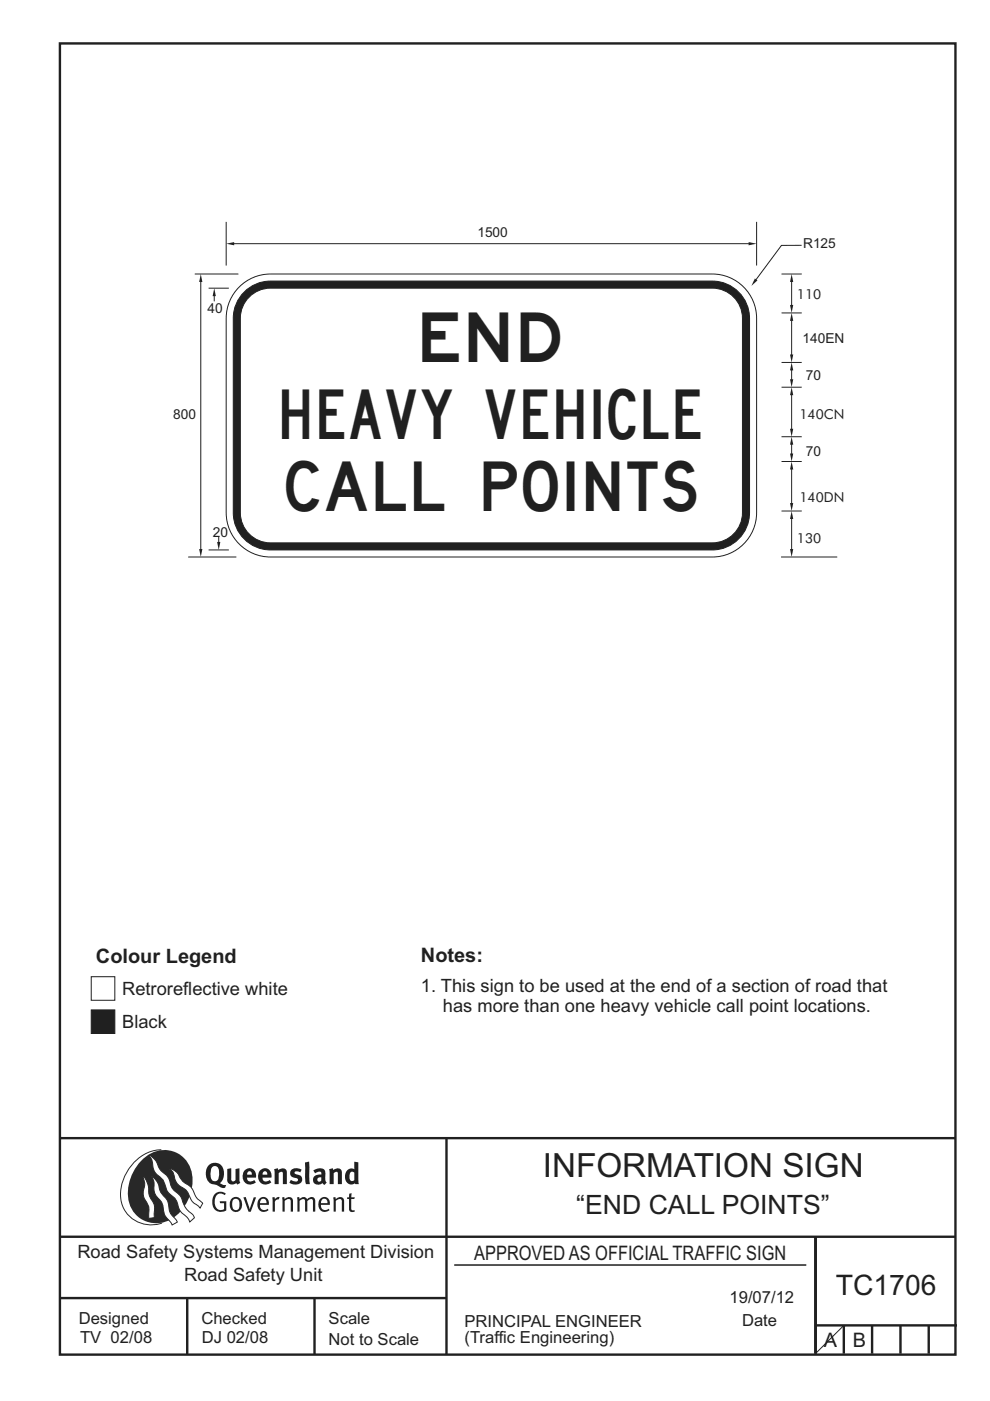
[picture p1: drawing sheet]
<svg xmlns="http://www.w3.org/2000/svg" width="210mm" height="297mm" viewBox="0 0 210 297" stroke-linecap="round" stroke-linejoin="round" font-family="sans-serif">
<g fill="none" stroke="#231f20" stroke-width=".51">
<path d="M12.7 9.2h190v278h-190zM12.7 241.3h189.9M94.7 241.4v45.8M12.7 262.2h190.1M12.7 275.2h82M39.7 275.2v12M66.7 275.2v12M173 262.2v24.8M173 281h30M179 281v6M185 281v6M191 281v6"/>
<path d="M197 281v6"/>
</g>
<path d="M96.4 268.2h74.6" fill="none" stroke="#231f20" stroke-width=".21"/>
<path d="M34.2 243.8a9.4 9.4 0 0 0-8.6 8.6 6.5 6.5 0 0 0 8.8 6.9" fill="none" stroke="#2b2824" stroke-width=".21"/>
<path d="M30.2 245.8a6.1 6.1 0 0 1 6.8-1.6 6.1 6.1 0 0 1 3.8 5.8 9.5 9.5 0 0 1-5.9 9.1 6 6 0 0 1-7.8-6.3 10.3 10.3 0 0 1 3.1-7z" fill-rule="evenodd" fill="#2b2824"/>
<g fill="#fff" stroke="#2b2824" stroke-width=".21">
<path d="M30.4 249.4a1.47 1.47 0 0 1 .8 1.2l.3 1.5a4.1 4.1 0 0 0 1.1 3l.2 1v2.1l-1.2 .1-.1-.9a3.9 3.9 0 0 0-.9-3.4 5.1 5.1 0 0 1 .1-2.8z" fill-rule="evenodd"/>
<path d="M36 247.7l.6 .3a4.2 4.2 0 0 1 1.9 2.2l1.1 .8a3.2 3.2 0 0 1 1.7 2.3l.6 .9 1.1 .9-.6 1-.4-.5a3.8 3.8 0 0 1-2-2.5 4.6 4.6 0 0 0-2-1.8 5.1 5.1 0 0 1-1.3-2.7z" fill-rule="evenodd"/>
<path d="M31.6 245a3.4 3.4 0 0 1 2.1 2.5l.7 1a3.3 3.3 0 0 1 1.7 2.5 5.2 5.2 0 0 0 2.1 2.5l.4 .7a5.2 5.2 0 0 0 2.3 3.3l.3 .7-.9 .9a3.2 3.2 0 0 0-1.6-1.9l-.7-.8a4.6 4.6 0 0 0-2.1-3.4 4 4 0 0 1-1.1-2.4 4 4 0 0 0-1.6-1.6 3.6 3.6 0 0 1-.9-2.7z" fill-rule="evenodd"/>
<path d="M32.2 249.5a1.2 1.2 0 0 1 1 .8l.4 .9a4.4 4.4 0 0 0 1.8 3.1l.3 .9a3.9 3.9 0 0 0 1.6 3.3l.3 .6-1.1 .6a3.5 3.5 0 0 0-1.3-1.7l-.3-.5a5.9 5.9 0 0 0-1-3.1 3.6 3.6 0 0 1-1.2-3.6z" fill-rule="evenodd"/>
</g>
<g fill="#231f20">
<path d="M45.6 253.1a1.74 1.74 0 0 1 2.3 0l-.2 .3a1.25 1.25 0 0 0-1.4-.2 1.25 1.25 0 0 0-.7 1.2 1.74 1.74 0 0 0 1.2 2.2l.7-.2v-1.3h-.8l-.1-.4h1.4v1.9a1.92 1.92 0 0 1-2.2 .1 1.92 1.92 0 0 1-.8-2.1l.3-1.1z" fill-rule="evenodd"/>
<path d="M49.4 254.5a.84 .84 0 0 1 1-.2 .84 .84 0 0 1 .4 1 .84 .84 0 0 1-.3 1.1 .84 .84 0 0 1-1-.1 2.32 2.32 0 0 1-.1-1.8zM49.1 254.2a1.93 1.93 0 0 0 .4 2.7 1.47 1.47 0 0 0 1.6-.5 1.47 1.47 0 0 0 .2-1.6 1.27 1.27 0 0 0-.9-1 1.27 1.27 0 0 0-1.3 .4z" fill-rule="evenodd"/>
<path d="M51.6 253.9l.5-.1 .9 2.6 .8-2.5h.5l-1.1 3h-.5z" fill-rule="evenodd"/>
<path d="M55.5 254.2a.72 .72 0 0 1 .8 .1 .72 .72 0 0 1 .2 .8h-1.4zM55.2 254a1.74 1.74 0 0 0 .6 3l1.1-.3 .1-.1-.2-.3a.96 .96 0 0 1-1.1 .2 .96 .96 0 0 1-.6-1h1.9a1.25 1.25 0 0 0-.4-1.4 1.25 1.25 0 0 0-1.4-.1z" fill-rule="evenodd"/>
<path d="M57.7 253.9l.5-.1 .1 .5 .5-.4 .5-.1-.2 .5a.67 .67 0 0 0-.8 .7v1.9h-.5z" fill-rule="evenodd"/>
<path d="M59.8 253.9l.5-.1 .1 .4a.93 .93 0 0 1 1-.4 .93 .93 0 0 1 .7 .8v2.3h-.4l-.1-2.5a.83 .83 0 0 0-1.2 .2v2.3h-.5z" fill-rule="evenodd"/>
<path d="M63 253.9l.4-.1 .2 .4a.87 .87 0 0 1 .8-.4 .87 .87 0 0 1 .7 .5l.1-.1a.89 .89 0 0 1 1-.4 .89 .89 0 0 1 .7 .8v2.3h-.5l-.1-2.6a.87 .87 0 0 0-1.1 .4v2.2h-.5l-.1-2.5a.8 .8 0 0 0-1.1 .2v2.3h-.4z" fill-rule="evenodd"/>
<path d="M68.4 254.2a.72 .72 0 0 1 .8 .1 .72 .72 0 0 1 .3 .8h-1.4zM68.1 254a1.74 1.74 0 0 0 .6 3l1.1-.3 .1-.1-.2-.3a.96 .96 0 0 1-1.1 .2 .96 .96 0 0 1-.5-1h1.9a1.25 1.25 0 0 0-.4-1.4 1.25 1.25 0 0 0-1.5-.1z" fill-rule="evenodd"/>
<path d="M70.6 253.9l.5-.1 .2 .4a.93 .93 0 0 1 1-.4 .93 .93 0 0 1 .7 .8v2.3h-.5l-.1-2.5a.83 .83 0 0 0-1.2 .2v2.3h-.4z" fill-rule="evenodd"/>
<path d="M74.1 253.1l.5-.1-.1 .9h.8l-.2 .3h-.6v2.2l.2 .2h.5v.3a.76 .76 0 0 1-1.2-.6v-2.1h-.4v-.3h.4z" fill-rule="evenodd"/>
<path d="M45.1 247.4l.4-.2a.95 .95 0 0 1 1 1.3v.4a1.13 1.13 0 0 1-1 1.5 1.39 1.39 0 0 1-.8-1.8l.1-.9zM44.4 246.9a2.61 2.61 0 0 0 .6 4.1l1 .3a1.66 1.66 0 0 0 1.7 .5l.3-.6h-.7l-.7-.3a2.7 2.7 0 0 0-.1-4.2 1.97 1.97 0 0 0-2.1 .2z" fill-rule="evenodd"/>
<path d="M48.2 247.8l.9-.1v2.5l.4 .3 .5-.3v-2.3l.8-.2v2.5l.2 .6-.6 .3-.3-.3a1.12 1.12 0 0 1-1.2 .2 1.12 1.12 0 0 1-.7-1z" fill-rule="evenodd"/>
<path d="M52.7 248.4h.5l.2 .7h-1zM51.8 248.3a1.74 1.74 0 0 0 .1 2.4 1.74 1.74 0 0 0 2.4 0l-.4-.5a.85 .85 0 0 1-.9 .3 .85 .85 0 0 1-.6-.8h1.9a1.47 1.47 0 0 0-.7-1.8 1.47 1.47 0 0 0-1.8 .4z" fill-rule="evenodd"/>
<path d="M55.9 248.4h.5l.3 .7h-1zM55.1 248.3a1.74 1.74 0 0 0 .1 2.4 1.74 1.74 0 0 0 2.3 0l-.3-.5a.85 .85 0 0 1-.9 .3 .85 .85 0 0 1-.6-.8h1.9a1.47 1.47 0 0 0-.7-1.8 1.47 1.47 0 0 0-1.8 .4z" fill-rule="evenodd"/>
<path d="M58.1 247.9l.8-.2 .2 .4a.99 .99 0 0 1 1.1-.4 .99 .99 0 0 1 .6 1v2.4h-.8v-2.5a.56 .56 0 0 0-.9 .1v2.4h-.9z" fill-rule="evenodd"/>
<path d="M61.7 248.1a1.97 1.97 0 0 1 2.3-.1l-.4 .5a.7 .7 0 0 0-1.1 .2l.4 .3a1.06 1.06 0 0 1 1.2 .9 1.06 1.06 0 0 1-.9 1.2 2.32 2.32 0 0 1-1.8-.3l.3-.6h.1a.86 .86 0 0 0 1.4 0 .85 .85 0 0 0-.9-.5 .94 .94 0 0 1-.6-1.6z" fill-rule="evenodd"/>
<path d="M67.4 249.8l.7-.2v.7l-.6 .2-.2-.4zM66.5 248.2l.4 .5a1.1 1.1 0 0 1 1.2-.2l.1 .5a1.27 1.27 0 0 0-1.4 .3 1.27 1.27 0 0 0-.3 1.3 1.24 1.24 0 0 0 1.9 .2l.4 .4 .5-.5a1.3 1.3 0 0 1-.3-1.4 1.22 1.22 0 0 0-.4-1.4 2.31 2.31 0 0 0-2.1 .3z" fill-rule="evenodd"/>
<path d="M69.8 247.9l.8-.2 .1 .4a.99 .99 0 0 1 1.1-.4 .99 .99 0 0 1 .7 1v2.4h-.8l-.1-2.5a.56 .56 0 0 0-.8 .1v2.4h-.9z" fill-rule="evenodd"/>
<path d="M74.4 248.5l.3-.1 .5 .2v1.6l-.7 .2a1.49 1.49 0 0 1-.1-1.9zM75.1 246.3l.1 1.6a1.43 1.43 0 0 0-1.5 .2 1.43 1.43 0 0 0-.5 1.5 1.33 1.33 0 0 0 .6 1.3 1.33 1.33 0 0 0 1.5 0v.2h.8l-.1-4.7z" fill-rule="evenodd"/>
<path d="M64.7 246.5l.9-.2 .1 4.8-.8-.1-.2-1.1z" fill-rule="evenodd"/>
</g>
<path d="M179 281l-6 6" fill="none" stroke="#231f20" stroke-width=".21"/>
<path d="M19.4 214.1h5v5h-5z" fill-rule="evenodd" fill="#231f20" stroke="#231f20" stroke-width=".21"/>
<path d="M19.4 207.1h5v5h-5z" fill-rule="evenodd" fill="#fff" stroke="#231f20" stroke-width=".21"/>
<path d="M113.5 95.1l2.1 1.3M114.6 94.5v2.4M115.6 95.1l-2.1 1.3" fill="none" stroke="#231f20" stroke-width=".35"/>
<path d="M50.4 61.3a9.4 9.4 0 0 1 7-3.2h93.7a9.4 9.4 0 0 1 9.4 9.4v41.2a9.4 9.4 0 0 1-9.4 9.4h-93.7a9.4 9.4 0 0 1-9.4-9.4v-41.2a9.3 9.3 0 0 1 2.4-6.2z" fill-rule="evenodd" fill="#fff" stroke="#231f20" stroke-width=".21"/>
<path d="M51.8 61.9a7.9 7.9 0 0 1 5.6-2.3h93.7a7.9 7.9 0 0 1 7.9 7.9v41.2a7.9 7.9 0 0 1-7.9 7.9h-93.7a7.9 7.9 0 0 1-7.9-7.9v-41.2a7.9 7.9 0 0 1 2.3-5.6z" fill-rule="evenodd" fill="#231f20" stroke="#231f20" stroke-width=".21"/>
<path d="M52.9 63a6.4 6.4 0 0 1 4.5-1.9h93.7a6.4 6.4 0 0 1 6.4 6.4v41.2a6.4 6.4 0 0 1-6.4 6.4h-93.7a6.4 6.4 0 0 1-6.4-6.4v-41.2a6.3 6.3 0 0 1 1.9-4.5z" fill-rule="evenodd" fill="#fff" stroke="#231f20" stroke-width=".21"/>
<path d="M165.7 118.1h11.9M167.9 109.9v6.7" fill="none" stroke="#231f20" stroke-width=".21"/>
<g fill="#231f20">
<path d="M167.6 116.4h.6l-.3 1.7z"/>
<path d="M167.9 108.3l.3 1.7h-.6z"/>
</g>
<path d="M167.9 99.4v7.4" fill="none" stroke="#231f20" stroke-width=".21"/>
<g fill="#231f20">
<path d="M167.6 106.7h.6l-.3 1.6z"/>
<path d="M167.9 97.8l.3 1.7h-.6z"/>
</g>
<path d="M165.8 92.6h4.2M167.9 94.1v2.2M165.8 108.3h4.2" fill="none" stroke="#231f20" stroke-width=".21"/>
<g fill="#231f20">
<path d="M167.6 96.2h.6l-.3 1.6z"/>
<path d="M167.9 92.6l.3 1.7h-.6z"/>
</g>
<path d="M167.9 83.6v7.5" fill="none" stroke="#231f20" stroke-width=".21"/>
<g fill="#231f20">
<path d="M167.6 90.9h.6l-.3 1.7z"/>
<path d="M167.9 82.1l.3 1.7h-.6z"/>
</g>
<path d="M49.5 51.7h109.4" fill="none" stroke="#231f20" stroke-width=".21"/>
<g fill="#231f20">
<path d="M158.8 51.3l1.7 .4-1.7 .3z"/>
<path d="M48 51.7l1.7-.4v.7z"/>
</g>
<path d="M41.3 58.1h9.3M48 47v9.3M160.5 47v9.3M44.3 61.1h4.2M45.4 62.6v1.3M165.8 97.8h4.2M39.9 118.1h10.2M44.3 116.6h4.2" fill="none" stroke="#231f20" stroke-width=".21"/>
<path d="M45.4 61.1l.4 1.7h-.7z" fill="#231f20"/>
<path d="M165.8 66.3h4.2M165.8 76.8h4.2M167.9 78.4v2.2M165.8 82.1h4.2" fill="none" stroke="#231f20" stroke-width=".21"/>
<g fill="#231f20">
<path d="M167.9 76.8l.3 1.7h-.6z"/>
<path d="M167.6 80.4h.6l-.3 1.7z"/>
</g>
<path d="M167.9 67.9v7.4" fill="none" stroke="#231f20" stroke-width=".21"/>
<g fill="#231f20">
<path d="M167.6 75.2h.6l-.3 1.6z"/>
<path d="M167.9 66.3l.3 1.7h-.6z"/>
</g>
<path d="M167.9 59.6v5.2" fill="none" stroke="#231f20" stroke-width=".21"/>
<g fill="#231f20">
<path d="M167.6 64.7h.6l-.3 1.6z"/>
<path d="M167.9 58.1l.3 1.7h-.6z"/>
</g>
<path d="M170 52h-4.2l-5.5 7.4" fill="none" stroke="#231f20" stroke-width=".21"/>
<path d="M160.1 59l.6 .5-1.3 1.1z" fill="#231f20"/>
<path d="M165.8 58.1h4.2M46.4 113.8v1.3" fill="none" stroke="#231f20" stroke-width=".21"/>
<path d="M46.1 114.9h.6l-.3 1.7z" fill="#231f20"/>
<path d="M42.6 59.6v57" fill="none" stroke="#231f20" stroke-width=".21"/>
<g fill="#231f20">
<path d="M42.2 116.4h.7l-.3 1.7z"/>
<path d="M42.6 58.1l.3 1.7h-.7z"/>
</g>
<g font-size="10.5" fill="#231f20">
<text x="89.6" y="76.8">END</text>
<text x="59.9" y="93">HEAVY VEHICLE</text>
<text x="60.7" y="108.4">CALL POINTS</text>
</g>
<text font-size="7.1" fill="#231f20" x="115.1" y="249.4">INFORMATION SIGN</text>
<text font-size="6" fill="#231f20" x="177.3" y="274.6">TC1706</text>
<text font-size="5.6" fill="#231f20" x="122.2" y="257.3">“END CALL POINTS”</text>
<g font-size="4.2" fill="#231f20">
<text x="89.3" y="203.9">Notes:</text>
<text x="20.4" y="204.1">Colour Legend</text>
<text x="100.6" y="267.2">APPROVED AS OFFICIAL TRAFFIC SIGN</text>
<text x="174.7" y="285.6">A</text>
<text x="180.9" y="285.6">B</text>
</g>
<g font-size="3.9" fill="#231f20">
<text x="25.9" y="211">Retroreflective white</text>
<text x="89.3" y="210.3">1. This sign to be used at the end of a section of road that</text>
<text x="93.9" y="214.6">has more than one heavy vehicle call point locations.</text>
<text x="25.9" y="218.1">Black</text>
<text x="16.4" y="266.8">Road Safety Systems Management Division</text>
<text x="39.1" y="271.6">Road Safety Unit</text>
</g>
<g font-size="3.5" fill="#231f20">
<text x="16.7" y="280.7">Designed</text>
<text x="42.7" y="280.7">Checked</text>
<text x="69.7" y="280.7">Scale</text>
<text x="98.5" y="281.4">PRINCIPAL ENGINEER</text>
<text x="154.7" y="276.2">19/07/12</text>
<text x="157.4" y="281.2">Date</text>
<text x="17" y="284.8">TV 02/08</text>
<text x="42.8" y="284.8">DJ 02/08</text>
<text x="69.7" y="285.2">Not to Scale</text>
<text x="98.5" y="284.8">(Traffic Engineering)</text>
</g>
<g font-size="2.9" fill="#231f20">
<text x="101.3" y="50.2">1500</text>
<text x="170.3" y="52.6">R125</text>
<text x="169" y="63.4">110</text>
<text x="44" y="66.4">40</text>
<text x="170.2" y="72.8">140EN</text>
<text x="171" y="80.6">70</text>
<text x="36.7" y="88.7">800</text>
<text x="169.6" y="88.9">140CN</text>
<text x="171" y="96.6">70</text>
<text x="169.6" y="106.5">140DN</text>
<text x="45.1" y="113.9">20</text>
<text x="169" y="115.1">130</text>
</g>
</svg>
